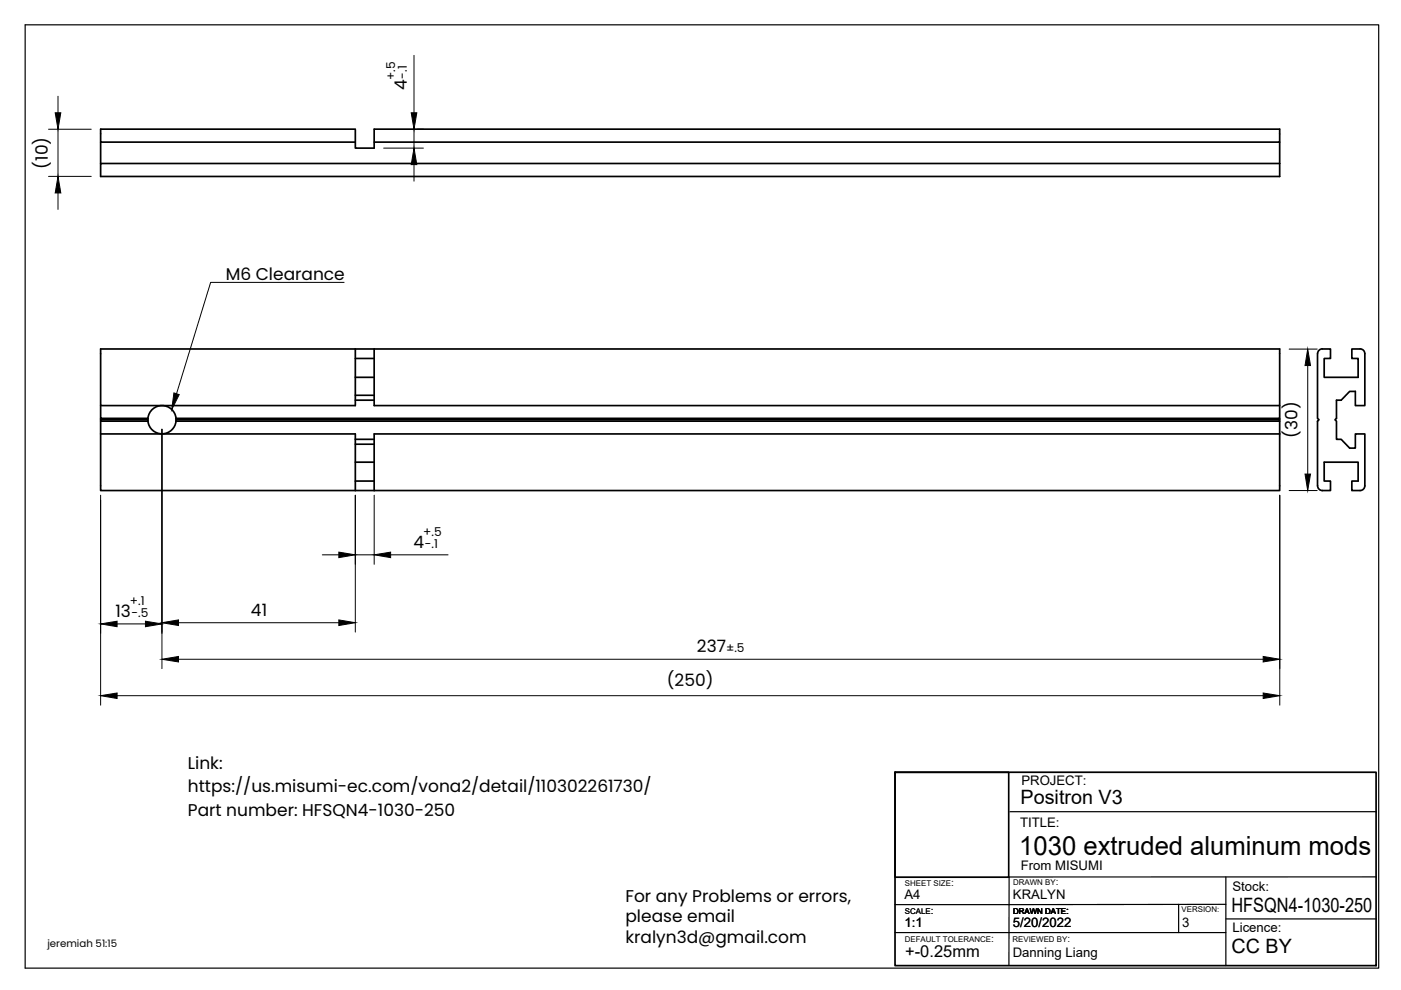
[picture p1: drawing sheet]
<svg xmlns="http://www.w3.org/2000/svg" width="297mm" height="210mm" viewBox="0 0 297 210" stroke-linecap="round" stroke-linejoin="round" font-family="sans-serif">
<!-- layer: Visible -->
<g fill="none" stroke="#000" stroke-width=".36">
<path d="M21.3 34.7h250v2.7h-250zM21.3 30.1v4.6M75.3 30.1h-54v-2.7h54v4h4v-4h192v2.7h-192M271.3 30.1v4.6M75.3 74v12h-54v-12h250v12h-192v-12M75.3 76h4M279.7 74.3l.7-.3h1.7v2h-1.3v4h7.2v-4h-1.4v-2h1.8a.97 .97 0 0 1 1 1v11h-2v-3h-1.2l-1.8 1.9h-1v3.8l-.4 .3 .4 .3v3.8h1l1.8 1.9h1.2v-3h2v11a1.01 1.01 0 0 1-1 1h-1.8v-2h1.4v-4h-7.2v4h1.3v2h-1.7a1.04 1.04 0 0 1-1.1-1v-13.7l.4-.3-.4-.3 .1-13.7zM21.3 92h54v12M21.3 92v12h54M21.3 86v2.7h10M21.3 88.7v.3M31.3 89h-10v.3"/>
<path d="M31.3 89.3h-10v2.7M31.3 89a3 3 0 0 0 2.9 3 3 3 0 0 0 3.1-2.7M37.3 88.7v.3M37.3 88.7a3 3 0 0 0-3.1-2.7 3 3 0 0 0-2.9 3M37.3 89v.3M75.3 94.2h4M75.3 98h4M75.3 80h4M75.3 83.8h4M75.3 84.9h4M75.3 93.1h4M271.3 92h-192v12"/>
<path d="M271.3 89.3v14.7h-192M271.3 86v2.7h-234M271.3 88.7v.3h-234M271.3 89v.3h-234M75.3 104h4M75.3 102h4"/>
</g>
<!-- layer: Border -->
<path d="M5.3 5.3h287v200h-287z" fill="none" stroke="#000" stroke-width=".25"/>
<!-- layer: TitleBlock -->
<path d="M189.8 163.7h102v41h-102zM189.8 163.7h24.1v22.3h-24.1z" fill="none" stroke="#000" stroke-width=".36"/>
<path d="M214.1 172.1h77.7M189.8 197.7h70.1M249.9 191.7v6M259.9 194.8h31.9M259.9 185.9v18.8M259.9 191.7l-70.1 .1M291.8 185.9h-77.8l-.1 18.8" fill="none" stroke="#000" stroke-width=".25"/>
<!-- layer: Dimensions -->
<g fill="none" stroke="#000" stroke-width=".21">
<path d="M87.8 11.7v12.2M10.3 37.4h9M10.3 27.4h9M12.3 20.4v3.5M12.3 27.4v10M81.3 31.4h8.5M87.8 27.4v4M87.8 34.9v3.5M88.5 27.4h1.3M12.3 40.9v3.5M273.3 74h6M277.3 77.5v23"/>
<path d="M34.3 91v50.8M21.3 105v44.5M68.3 117.6h3.5M75.3 105v29M75.3 117.6h4M79.3 105v14.6M82.8 117.6h12.2M271.3 105v44.5M273.3 104h6M24.8 132.3h6M37.8 132h34M37.8 139.8h230"/>
<path d="M24.8 147.5h243"/>
</g>
<g fill="#000" stroke="#000" stroke-width=".21">
<path d="M11.7 23.9h1.2l-.6 3.5zM87.8 31.4l.6 3.5h-1.2zM87.2 23.9h1.2l-.6 3.5zM12.3 37.4l.6 3.5h-1.2zM277.3 74l.6 3.5h-1.2zM71.8 117.1l3.5 .5-3.5 .6zM79.3 117.6l3.5-.5v1.1zM276.7 100.5h1.2l-.6 3.5zM21.3 132.3l3.5-.6v1.2zM30.8 131.7l3.5 .6-3.5 .6zM34.3 132l3.5-.6v1.2zM34.3 139.8l3.5-.6v1.1z"/>
<path d="M71.8 131.4l3.5 .6-3.5 .6zM267.8 139.2l3.5 .6-3.5 .5zM21.3 147.5l3.5-.6v1.2zM267.8 146.9l3.5 .6-3.5 .6z"/>
</g>
<!-- layer: Annotations -->
<path d="M36.9 83.3l1.1 .4-1.6 3.1z" fill="#000" stroke="#000" stroke-width=".21"/>
<path d="M73 59.9h-28.3l-7.3 23.6" fill="none" stroke="#000" stroke-width=".21"/>
<text font-size="5.6" x="216.1" y="181.2">1030 extruded aluminum mods</text>
<g font-size="4.2">
<text x="216.4" y="170.6">Positron V3</text>
<text x="261.1" y="193.3">HFSQN4-1030-250</text>
<text x="261.1" y="202.1">CC BY</text>
</g>
<g font-size="3.6">
<text x="86.3" y="19" transform="rotate(-90 86.3 19)">4</text>
<text x="10.1" y="35.7" transform="rotate(-90 10.1 35.7)">(10)</text>
<text x="47.9" y="59.4">M6 Clearance</text>
<text x="275.1" y="92.8" transform="rotate(-90 275.1 92.8)">(30)</text>
<text x="87.7" y="116.1">4</text>
<text x="24.5" y="130.8">13</text>
<text x="53.2" y="130.5">41</text>
<text x="147.8" y="138.3">237</text>
<text x="141.4" y="145.3">(250)</text>
<text x="39.8" y="163">Link:</text>
<text x="39.8" y="168">https://us.misumi-ec.com/vona2/detail/110302261730/</text>
<text x="39.8" y="173">Part number: HFSQN4-1030-250</text>
<text x="132.6" y="191.1">For any Problems or errors,</text>
<text x="132.6" y="195.6">please email</text>
<text x="132.6" y="200">kralyn3d@gmail.com</text>
</g>
<text font-size="3.5" x="191.9" y="202.9">+-0.25mm</text>
<g font-size="2.8">
<text x="216.6" y="166.5">PROJECT:</text>
<text x="216.3" y="175.4">TITLE:</text>
<text x="216.4" y="184.5">From MISUMI</text>
<text x="191.7" y="190.6">A4</text>
<text x="214.8" y="190.6">KRALYN</text>
<text x="261.3" y="188.9">Stock:</text>
<text x="191.7" y="196.6">1:1</text>
<text x="214.7" y="196.6">5/20/2022</text>
<text x="250.7" y="196.5">3</text>
<text x="261.3" y="197.6">Licence:</text>
<text x="214.7" y="203">Danning Liang</text>
</g>
<g font-size="2.6">
<text x="83.8" y="17" transform="rotate(-90 83.8 17)">+.5</text>
<text x="86.3" y="16.7" transform="rotate(-90 86.3 16.7)">-.1</text>
<text x="89.7" y="113.7">+.5</text>
<text x="90.1" y="116.1">-.1</text>
<text x="27.5" y="128.3">+.1</text>
<text x="27.9" y="130.8">-.5</text>
<text x="153.9" y="138.3">±.5</text>
</g>
<text font-size="2.2" x="10.1" y="200.8">jeremiah 51:15</text>
<g font-size="2.1">
<text x="201.6" y="187.9">:</text>
<text x="223.8" y="187.6">:</text>
<text x="197.4" y="193.7">:</text>
<text x="226.1" y="193.7">:</text>
<text x="210.1" y="199.7">:</text>
<text x="226.3" y="199.8">:</text>
</g>
<g font-size="1.7">
<text x="191.9" y="187.9">SHEET SIZE</text>
<text x="214.8" y="187.6">DRAWN BY</text>
<text x="191.9" y="193.7">SCALE</text>
<text x="214.8" y="193.7">DRAWN DATE</text>
<text x="250.5" y="193.4">VERSION:</text>
<text x="191.8" y="199.7">DEFAULT TOLERANCE</text>
<text x="214.7" y="199.8">REVIEWED BY</text>
</g>
</svg>
